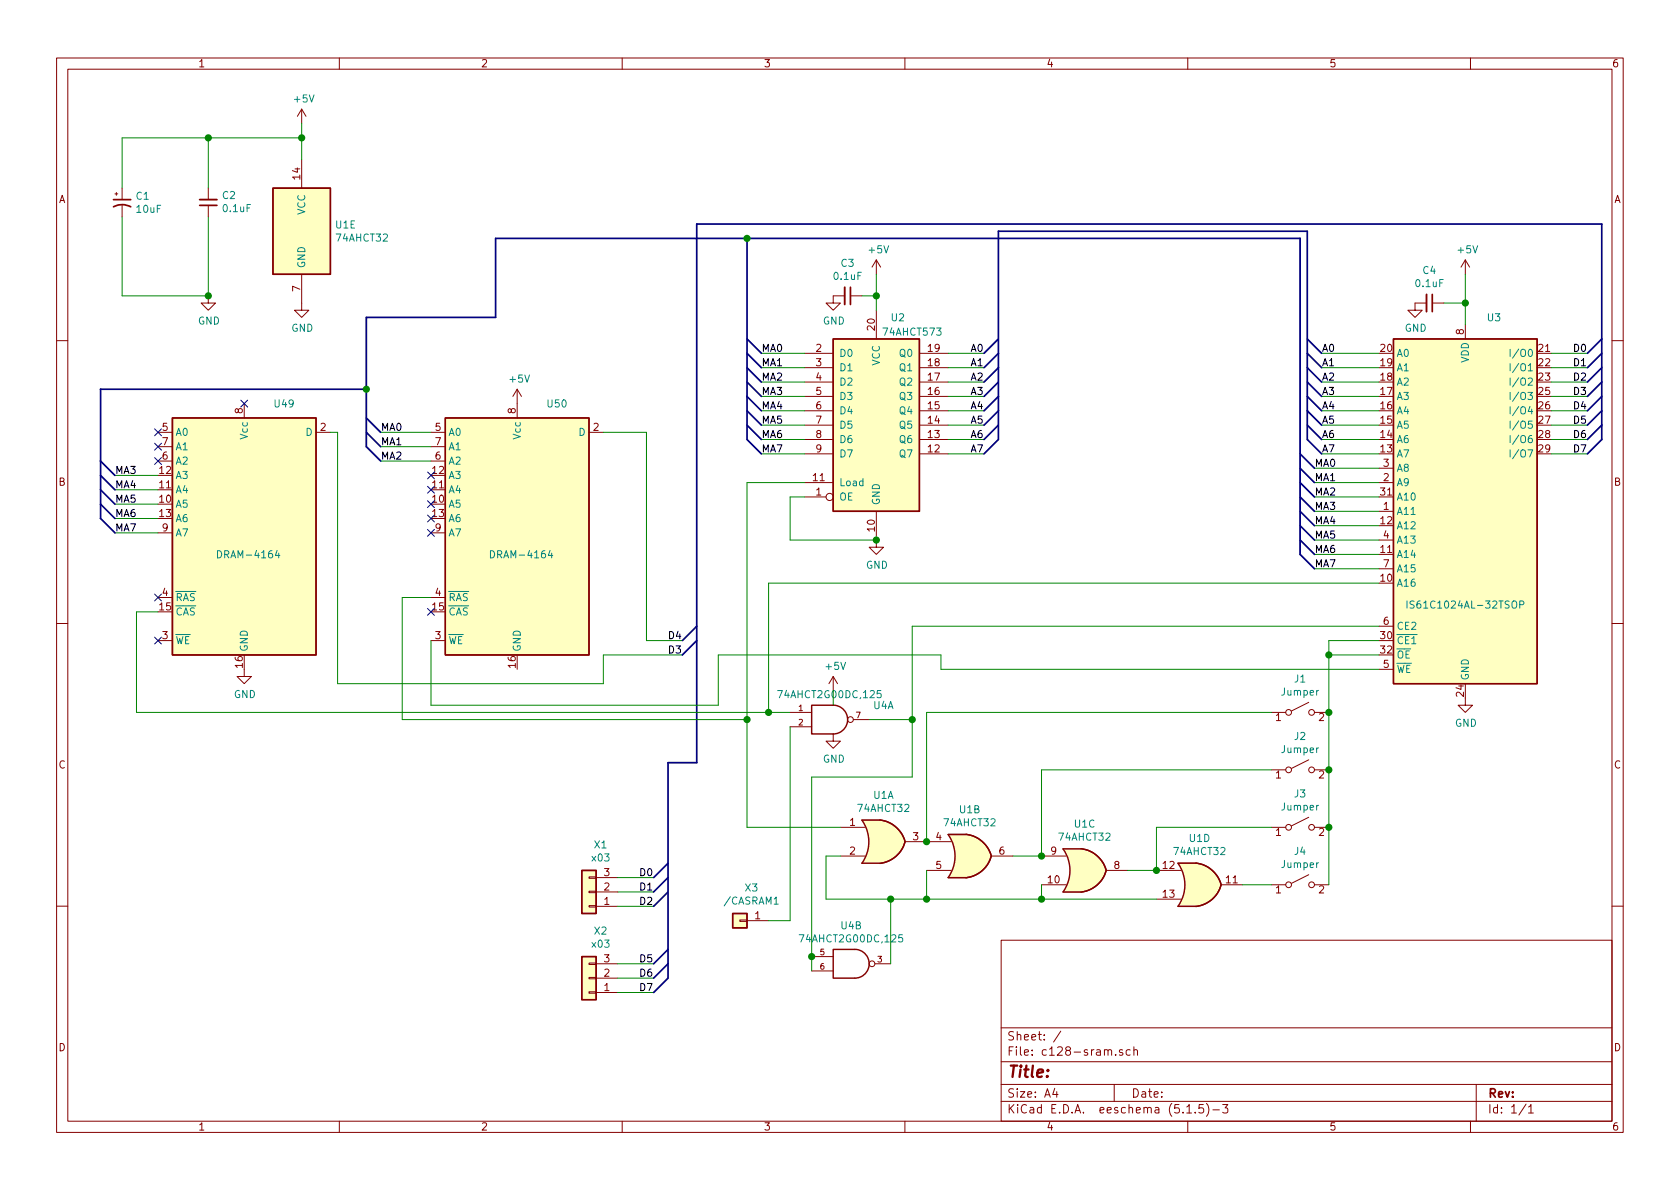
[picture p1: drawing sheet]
EESchema Schematic File Version 4
EELAYER 30 0
EELAYER END
$Descr A4 11693 8268
encoding utf-8
Sheet 1 1
Title ""
Date ""
Rev ""
Comp ""
Comment1 ""
Comment2 ""
Comment3 ""
Comment4 ""
$EndDescr
$Comp
L 74xx:74LS573 U2
U 1 1
P 6100 2950
F 0 "U2" H 6250 3700 50  0000 C CNN
F 1 "74AHCT573" H 6350 3600 50  0000 C CNN
F 2 "Package_SO:SO-20_12.8x7.5mm_P1.27mm" H 6100 2950 50  0001 C CNN
F 3 "74xx/74hc573.pdf" H 6100 2950 50  0001 C CNN
	1    6100 2950
	1    0    0    -1  
$EndComp
$Comp
L 74xx:74LS32 U1
U 1 1
P 6150 5850
F 0 "U1" H 6150 6175 50  0000 C CNN
F 1 "74AHCT32" H 6150 6084 50  0000 C CNN
F 2 "Package_SO:SOIC-14_3.9x8.7mm_P1.27mm" H 6150 5850 50  0001 C CNN
F 3 "http://www.ti.com/lit/gpn/sn74LS32" H 6150 5850 50  0001 C CNN
	1    6150 5850
	1    0    0    -1  
$EndComp
$Comp
L 74xx:74LS32 U1
U 2 1
P 6750 5950
F 0 "U1" H 6750 6275 50  0000 C CNN
F 1 "74AHCT32" H 6750 6184 50  0000 C CNN
F 2 "Package_SO:SOIC-14_3.9x8.7mm_P1.27mm" H 6750 5950 50  0001 C CNN
F 3 "http://www.ti.com/lit/gpn/sn74LS32" H 6750 5950 50  0001 C CNN
	2    6750 5950
	1    0    0    -1  
$EndComp
$Comp
L 74xx:74LS32 U1
U 3 1
P 7550 6050
F 0 "U1" H 7550 6375 50  0000 C CNN
F 1 "74AHCT32" H 7550 6284 50  0000 C CNN
F 2 "Package_SO:SOIC-14_3.9x8.7mm_P1.27mm" H 7550 6050 50  0001 C CNN
F 3 "http://www.ti.com/lit/gpn/sn74LS32" H 7550 6050 50  0001 C CNN
	3    7550 6050
	1    0    0    -1  
$EndComp
$Comp
L 74xx:74LS32 U1
U 4 1
P 8350 6150
F 0 "U1" H 8350 6475 50  0000 C CNN
F 1 "74AHCT32" H 8350 6384 50  0000 C CNN
F 2 "Package_SO:SOIC-14_3.9x8.7mm_P1.27mm" H 8350 6150 50  0001 C CNN
F 3 "http://www.ti.com/lit/gpn/sn74LS32" H 8350 6150 50  0001 C CNN
	4    8350 6150
	1    0    0    -1  
$EndComp
$Comp
L 74xx:74LS32 U1
U 5 1
P 2100 1600
F 0 "U1" H 2330 1646 50  0000 L CNN
F 1 "74AHCT32" H 2330 1555 50  0000 L CNN
F 2 "Package_SO:SOIC-14_3.9x8.7mm_P1.27mm" H 2100 1600 50  0001 C CNN
F 3 "http://www.ti.com/lit/gpn/sn74LS32" H 2100 1600 50  0001 C CNN
	5    2100 1600
	1    0    0    -1  
$EndComp
$Comp
L Power2:GND #PWR0101
U 1 1
P 10200 4850
F 0 "#PWR0101" H 10200 4600 50  0001 C CNN
F 1 "GND" H 10205 4677 50  0000 C CNN
F 2 "" H 10200 4850 50  0001 C CNN
F 3 "" H 10200 4850 50  0001 C CNN
	1    10200 4850
	1    0    0    -1  
$EndComp
$Comp
L Power2:GND #PWR0102
U 1 1
P 6100 3750
F 0 "#PWR0102" H 6100 3500 50  0001 C CNN
F 1 "GND" H 6105 3577 50  0000 C CNN
F 2 "" H 6100 3750 50  0001 C CNN
F 3 "" H 6100 3750 50  0001 C CNN
	1    6100 3750
	1    0    0    -1  
$EndComp
$Comp
L Power2:GND #PWR0103
U 1 1
P 2100 2100
F 0 "#PWR0103" H 2100 1850 50  0001 C CNN
F 1 "GND" H 2105 1927 50  0000 C CNN
F 2 "" H 2100 2100 50  0001 C CNN
F 3 "" H 2100 2100 50  0001 C CNN
	1    2100 2100
	1    0    0    -1  
$EndComp
$Comp
L Switch:SW_SPST J1
U 1 1
P 9050 4950
F 0 "J1" H 9050 5185 50  0000 C CNN
F 1 "Jumper" H 9050 5094 50  0000 C CNN
F 2 "Jumper:SolderJumper-2_P1.3mm_Open_RoundedPad1.0x1.5mm" H 9050 4950 50  0001 C CNN
F 3 "~" H 9050 4950 50  0001 C CNN
	1    9050 4950
	1    0    0    -1  
$EndComp
Wire Wire Line
	7050 5950 7250 5950
Wire Wire Line
	7850 6050 8050 6050
$Comp
L Switch:SW_SPST J2
U 1 1
P 9050 5350
F 0 "J2" H 9050 5585 50  0000 C CNN
F 1 "Jumper" H 9050 5494 50  0000 C CNN
F 2 "Jumper:SolderJumper-2_P1.3mm_Open_RoundedPad1.0x1.5mm" H 9050 5350 50  0001 C CNN
F 3 "~" H 9050 5350 50  0001 C CNN
	1    9050 5350
	1    0    0    -1  
$EndComp
$Comp
L Switch:SW_SPST J3
U 1 1
P 9050 5750
F 0 "J3" H 9050 5985 50  0000 C CNN
F 1 "Jumper" H 9050 5894 50  0000 C CNN
F 2 "Jumper:SolderJumper-2_P1.3mm_Open_RoundedPad1.0x1.5mm" H 9050 5750 50  0001 C CNN
F 3 "~" H 9050 5750 50  0001 C CNN
	1    9050 5750
	1    0    0    -1  
$EndComp
Wire Wire Line
	8650 6150 8850 6150
Wire Wire Line
	9250 5350 9250 5750
Wire Wire Line
	9250 5750 9250 6150
Connection ~ 9250 5750
Wire Wire Line
	8050 6050 8050 5750
Wire Wire Line
	8050 5750 8850 5750
Wire Wire Line
	7250 5350 8850 5350
Wire Wire Line
	9600 4550 9250 4550
Wire Wire Line
	9250 4550 9250 4950
Connection ~ 9250 5350
$Comp
L Device:CP1_Small C1
U 1 1
P 850 1400
F 0 "C1" H 941 1446 50  0000 L CNN
F 1 "10uF" H 941 1355 50  0000 L CNN
F 2 "Capacitor_THT:CP_Radial_D4.0mm_P2.00mm" H 850 1400 50  0001 C CNN
F 3 "~" H 850 1400 50  0001 C CNN
	1    850  1400
	1    0    0    -1  
$EndComp
$Comp
L Device:C_Small C3
U 1 1
P 5900 2050
F 0 "C3" V 5671 2050 50  0000 C CNN
F 1 "0.1uF" V 5762 2050 50  0000 C CNN
F 2 "Capacitor_THT:C_Disc_D3.0mm_W1.6mm_P2.50mm" H 5900 2050 50  0001 C CNN
F 3 "~" H 5900 2050 50  0001 C CNN
	1    5900 2050
	0    1    1    0   
$EndComp
$Comp
L Device:C_Small C4
U 1 1
P 9950 2100
F 0 "C4" V 9721 2100 50  0000 C CNN
F 1 "0.1uF" V 9812 2100 50  0000 C CNN
F 2 "Capacitor_THT:C_Disc_D3.0mm_W1.6mm_P2.50mm" H 9950 2100 50  0001 C CNN
F 3 "~" H 9950 2100 50  0001 C CNN
	1    9950 2100
	0    1    1    0   
$EndComp
$Comp
L Device:C_Small C2
U 1 1
P 1450 1400
F 0 "C2" H 1358 1354 50  0000 R CNN
F 1 "0.1uF" H 1358 1445 50  0000 R CNN
F 2 "Capacitor_THT:C_Disc_D3.0mm_W1.6mm_P2.50mm" H 1450 1400 50  0001 C CNN
F 3 "~" H 1450 1400 50  0001 C CNN
	1    1450 1400
	-1   0    0    1   
$EndComp
$Comp
L Power2:+5V #PWR0104
U 1 1
P 2100 850
F 0 "#PWR0104" H 2100 700 50  0001 C CNN
F 1 "+5V" H 2115 1023 50  0000 C CNN
F 2 "" H 2100 850 50  0001 C CNN
F 3 "" H 2100 850 50  0001 C CNN
	1    2100 850 
	1    0    0    -1  
$EndComp
$Comp
L Power2:+5V #PWR0105
U 1 1
P 6100 1900
F 0 "#PWR0105" H 6100 1750 50  0001 C CNN
F 1 "+5V" H 6115 2073 50  0000 C CNN
F 2 "" H 6100 1900 50  0001 C CNN
F 3 "" H 6100 1900 50  0001 C CNN
	1    6100 1900
	1    0    0    -1  
$EndComp
$Comp
L Power2:+5V #PWR0106
U 1 1
P 10200 1900
F 0 "#PWR0106" H 10200 1750 50  0001 C CNN
F 1 "+5V" H 10215 2073 50  0000 C CNN
F 2 "" H 10200 1900 50  0001 C CNN
F 3 "" H 10200 1900 50  0001 C CNN
	1    10200 1900
	1    0    0    -1  
$EndComp
$Comp
L Power2:GND #PWR0107
U 1 1
P 9850 2100
F 0 "#PWR0107" H 9850 1850 50  0001 C CNN
F 1 "GND" H 9855 1927 50  0000 C CNN
F 2 "" H 9850 2100 50  0001 C CNN
F 3 "" H 9850 2100 50  0001 C CNN
	1    9850 2100
	1    0    0    -1  
$EndComp
Wire Wire Line
	10050 2100 10200 2100
Wire Wire Line
	10200 2100 10200 2250
Wire Wire Line
	10200 1900 10200 2100
Connection ~ 10200 2100
Wire Wire Line
	6100 1900 6100 2050
Wire Wire Line
	6000 2050 6100 2050
Connection ~ 6100 2050
Wire Wire Line
	6100 2050 6100 2150
$Comp
L Power2:GND #PWR0108
U 1 1
P 5800 2050
F 0 "#PWR0108" H 5800 1800 50  0001 C CNN
F 1 "GND" H 5805 1877 50  0000 C CNN
F 2 "" H 5800 2050 50  0001 C CNN
F 3 "" H 5800 2050 50  0001 C CNN
	1    5800 2050
	1    0    0    -1  
$EndComp
Wire Wire Line
	2100 850  2100 950 
Wire Wire Line
	1450 1300 1450 950 
Wire Wire Line
	1450 950  2100 950 
Connection ~ 2100 950 
Wire Wire Line
	2100 950  2100 1100
Wire Wire Line
	1450 950  850  950 
Wire Wire Line
	850  950  850  1300
Connection ~ 1450 950 
Wire Wire Line
	850  2050 850  1500
Wire Wire Line
	1450 1500 1450 2050
Connection ~ 1450 2050
Wire Wire Line
	1450 2050 850  2050
$Comp
L CPU2:DRAM-4164 U49
U 1 1
P 1700 4100
F 0 "U49" H 1900 5400 50  0000 L CNN
F 1 "DRAM-4164" H 1500 4350 50  0000 L CNN
F 2 "CPU2:DIP-16_W7.62mm-DRAM4164L" H 1000 5350 50  0001 C CNN
F 3 "" H 1700 4100 50  0001 C CNN
	1    1700 4100
	1    0    0    -1  
$EndComp
$Comp
L CPU2:IS61C1024AL-32TSOP U3
U 1 1
P 10200 3550
F 0 "U3" H 10400 4900 50  0000 C CNN
F 1 "IS61C1024AL-32TSOP" H 10200 2900 50  0000 C CNN
F 2 "Package_SO:TSOP-I-32_18.4x8mm_P0.5mm" H 9700 4700 50  0001 C CNN
F 3 "http://www.issi.com/WW/pdf/61-64C5128AL.pdf" H 10200 3550 50  0001 C CNN
	1    10200 3550
	1    0    0    -1  
$EndComp
$Comp
L CPU2:DRAM-4164 U50
U 1 1
P 3600 4100
F 0 "U50" H 3800 5400 50  0000 L CNN
F 1 "DRAM-4164" H 3400 4350 50  0000 L CNN
F 2 "CPU2:DIP-16_W7.62mm-DRAM4164R" H 2900 5350 50  0001 C CNN
F 3 "" H 3600 4100 50  0001 C CNN
	1    3600 4100
	1    0    0    -1  
$EndComp
$Comp
L Power2:GND #PWR0109
U 1 1
P 1700 4650
F 0 "#PWR0109" H 1700 4400 50  0001 C CNN
F 1 "GND" H 1705 4477 50  0000 C CNN
F 2 "" H 1700 4650 50  0001 C CNN
F 3 "" H 1700 4650 50  0001 C CNN
	1    1700 4650
	1    0    0    -1  
$EndComp
Entry Bus Bus
	11150 3050 11050 3150
Entry Bus Bus
	11150 2950 11050 3050
Entry Bus Bus
	11150 2850 11050 2950
Entry Bus Bus
	11150 2750 11050 2850
Entry Bus Bus
	11150 2650 11050 2750
Entry Bus Bus
	11150 2550 11050 2650
Entry Bus Bus
	11150 2450 11050 2550
Entry Bus Bus
	11150 2350 11050 2450
Wire Wire Line
	10800 2450 11050 2450
Wire Wire Line
	10800 2550 11050 2550
Wire Wire Line
	10800 2650 11050 2650
Wire Wire Line
	10800 2750 11050 2750
Wire Wire Line
	10800 2850 11050 2850
Wire Wire Line
	10800 2950 11050 2950
Wire Wire Line
	10800 3050 11050 3050
Wire Wire Line
	10800 3150 11050 3150
Wire Wire Line
	7250 5350 7250 5950
Connection ~ 7250 5950
Wire Wire Line
	8050 6250 7250 6250
Wire Wire Line
	7250 6250 7250 6150
Wire Wire Line
	7250 6250 6450 6250
Wire Wire Line
	6450 6250 6450 6050
Connection ~ 7250 6250
Wire Wire Line
	1100 4250 950  4250
Wire Wire Line
	950  4250 950  4950
Wire Wire Line
	950  4950 5350 4950
Wire Wire Line
	5350 4050 5350 4950
Wire Wire Line
	5350 4050 9600 4050
Connection ~ 5350 4950
Wire Wire Line
	5350 4950 5500 4950
Connection ~ 8050 6050
Wire Wire Line
	6050 5000 6350 5000
Wire Wire Line
	5500 5050 5500 6400
$Comp
L Power2:GND #PWR0110
U 1 1
P 5800 5100
F 0 "#PWR0110" H 5800 4850 50  0001 C CNN
F 1 "GND" H 5805 4927 50  0000 C CNN
F 2 "" H 5800 5100 50  0001 C CNN
F 3 "" H 5800 5100 50  0001 C CNN
	1    5800 5100
	1    0    0    -1  
$EndComp
$Comp
L Power2:+5V #PWR0111
U 1 1
P 5800 4800
F 0 "#PWR0111" H 5800 4650 50  0001 C CNN
F 1 "+5V" H 5815 4973 50  0000 C CNN
F 2 "" H 5800 4800 50  0001 C CNN
F 3 "" H 5800 4800 50  0001 C CNN
	1    5800 4800
	1    0    0    -1  
$EndComp
Wire Wire Line
	5800 4900 5800 4800
Wire Wire Line
	9600 4350 6350 4350
Wire Wire Line
	6350 4350 6350 5000
Connection ~ 9250 4950
Wire Wire Line
	9250 4950 9250 5350
$Comp
L Switch:SW_SPST J4
U 1 1
P 9050 6150
F 0 "J4" H 9050 6385 50  0000 C CNN
F 1 "Jumper" H 9050 6294 50  0000 C CNN
F 2 "Jumper:SolderJumper-2_P1.3mm_Open_RoundedPad1.0x1.5mm" H 9050 6150 50  0001 C CNN
F 3 "~" H 9050 6150 50  0001 C CNN
	1    9050 6150
	1    0    0    -1  
$EndComp
Wire Wire Line
	5850 5950 5750 5950
Wire Wire Line
	5750 5950 5750 6250
Wire Wire Line
	5750 6250 6200 6250
Connection ~ 6450 6250
Wire Wire Line
	5200 5000 5200 5750
Wire Wire Line
	5200 5750 5850 5750
Wire Wire Line
	6450 4950 8850 4950
Wire Wire Line
	6450 4950 6450 5850
Connection ~ 6450 5850
Entry Bus Bus
	700  3600 800  3700
Entry Bus Bus
	2550 3100 2650 3200
Entry Bus Bus
	2550 3000 2650 3100
Entry Bus Bus
	2550 2900 2650 3000
Wire Wire Line
	2650 3000 3000 3000
Wire Wire Line
	2650 3100 3000 3100
Wire Wire Line
	2650 3200 3000 3200
Entry Bus Bus
	700  3500 800  3600
Entry Bus Bus
	700  3400 800  3500
Entry Bus Bus
	700  3300 800  3400
Entry Bus Bus
	700  3200 800  3300
Wire Wire Line
	800  3300 1100 3300
Wire Wire Line
	800  3400 1100 3400
Wire Wire Line
	800  3500 1100 3500
Wire Wire Line
	800  3600 1100 3600
Wire Bus Line
	700  2700 2550 2700
Wire Wire Line
	3000 4150 2800 4150
Wire Wire Line
	2800 4150 2800 5000
Wire Wire Line
	2800 5000 5200 5000
Wire Wire Line
	9600 4650 6550 4650
Wire Wire Line
	6550 4650 6550 4550
Wire Wire Line
	6550 4550 5000 4550
Wire Wire Line
	5000 4550 5000 4900
Wire Wire Line
	5000 4900 3000 4900
Wire Wire Line
	3000 4900 3000 4450
Wire Wire Line
	9250 4550 9250 4450
Wire Wire Line
	9250 4450 9600 4450
Connection ~ 9250 4550
Text Label 11050 2450 2    50   ~ 0
D0
Text Label 11050 2550 2    50   ~ 0
D1
Text Label 11050 2650 2    50   ~ 0
D2
Text Label 11050 2750 2    50   ~ 0
D3
Text Label 11050 2850 2    50   ~ 0
D4
Text Label 11050 2950 2    50   ~ 0
D5
Text Label 11050 3050 2    50   ~ 0
D6
Text Label 11050 3150 2    50   ~ 0
D7
Wire Wire Line
	5600 3350 5200 3350
Wire Wire Line
	5200 3350 5200 5000
Connection ~ 5200 5000
Wire Wire Line
	5600 3450 5500 3450
Wire Wire Line
	5500 3750 6100 3750
Wire Wire Line
	5500 3450 5500 3750
Connection ~ 6100 3750
Entry Bus Bus
	9100 3050 9200 3150
Entry Bus Bus
	9100 2950 9200 3050
Entry Bus Bus
	9100 2850 9200 2950
Entry Bus Bus
	9100 2750 9200 2850
Entry Bus Bus
	9100 2650 9200 2750
Entry Bus Bus
	9100 2550 9200 2650
Entry Bus Bus
	9100 2450 9200 2550
Entry Bus Bus
	9100 2350 9200 2450
Wire Wire Line
	9200 2450 9600 2450
Wire Wire Line
	9200 2550 9600 2550
Wire Wire Line
	9200 2650 9600 2650
Wire Wire Line
	9200 2750 9600 2750
Wire Wire Line
	9200 2850 9600 2850
Wire Wire Line
	9200 2950 9600 2950
Wire Wire Line
	9200 3050 9600 3050
Wire Wire Line
	9200 3150 9600 3150
Text Label 9200 2450 0    50   ~ 0
A0
Text Label 9200 2550 0    50   ~ 0
A1
Text Label 9200 2650 0    50   ~ 0
A2
Text Label 9200 2750 0    50   ~ 0
A3
Text Label 9200 2850 0    50   ~ 0
A4
Text Label 9200 2950 0    50   ~ 0
A5
Text Label 9200 3050 0    50   ~ 0
A6
Text Label 9200 3150 0    50   ~ 0
A7
Entry Bus Bus
	9050 3850 9150 3950
Entry Bus Bus
	9050 3750 9150 3850
Entry Bus Bus
	9050 3650 9150 3750
Entry Bus Bus
	9050 3550 9150 3650
Entry Bus Bus
	9050 3450 9150 3550
Entry Bus Bus
	9050 3350 9150 3450
Entry Bus Bus
	9050 3250 9150 3350
Entry Bus Bus
	9050 3150 9150 3250
Wire Wire Line
	9150 3250 9600 3250
Wire Wire Line
	9150 3350 9600 3350
Wire Wire Line
	9150 3450 9600 3450
Wire Wire Line
	9150 3550 9600 3550
Wire Wire Line
	9150 3650 9600 3650
Wire Wire Line
	9150 3750 9600 3750
Wire Wire Line
	9150 3850 9600 3850
Wire Wire Line
	9150 3950 9600 3950
Text Label 9150 3250 0    50   ~ 0
MA0
Text Label 9150 3350 0    50   ~ 0
MA1
Text Label 9150 3450 0    50   ~ 0
MA2
Text Label 9150 3550 0    50   ~ 0
MA3
Text Label 9150 3650 0    50   ~ 0
MA4
Text Label 9150 3750 0    50   ~ 0
MA5
Text Label 9150 3850 0    50   ~ 0
MA6
Text Label 9150 3950 0    50   ~ 0
MA7
Entry Bus Bus
	4650 6800 4550 6900
Entry Bus Bus
	4650 6700 4550 6800
Wire Wire Line
	4300 6700 4550 6700
Wire Wire Line
	4300 6800 4550 6800
Wire Wire Line
	4300 6900 4550 6900
Text Label 4550 6700 2    50   ~ 0
D5
Text Label 4550 6800 2    50   ~ 0
D6
Text Label 4550 6900 2    50   ~ 0
D7
Entry Bus Bus
	4650 6600 4550 6700
Entry Bus Bus
	4850 4450 4750 4550
Entry Bus Bus
	4850 4350 4750 4450
Wire Wire Line
	4500 4450 4750 4450
Text Label 4750 4450 2    50   ~ 0
D4
Text Label 4750 4550 2    50   ~ 0
D3
Wire Wire Line
	4500 3000 4200 3000
Wire Wire Line
	4200 4550 4200 4750
Wire Wire Line
	4200 4750 2350 4750
Wire Wire Line
	2350 4750 2350 3000
Wire Wire Line
	2350 3000 2300 3000
Wire Wire Line
	4200 4550 4750 4550
Wire Bus Line
	4650 5300 4850 5300
Wire Wire Line
	4500 3000 4500 4450
Text Label 2650 3000 0    50   ~ 0
MA0
Text Label 2650 3100 0    50   ~ 0
MA1
Text Label 2650 3200 0    50   ~ 0
MA2
Text Label 800  3700 0    50   ~ 0
MA7
Text Label 800  3300 0    50   ~ 0
MA3
Text Label 800  3400 0    50   ~ 0
MA4
Text Label 800  3500 0    50   ~ 0
MA5
Text Label 800  3600 0    50   ~ 0
MA6
$Comp
L Connector_Generic:Conn_01x03 X2
U 1 1
P 4100 6800
F 0 "X2" H 4018 6475 50  0000 C CNN
F 1 "x03" H 4018 6566 50  0000 C CNN
F 2 "Connector_PinHeader_2.54mm:PinHeader_1x03_P2.54mm_Vertical" H 4100 6800 50  0001 C CNN
F 3 "~" H 4100 6800 50  0001 C CNN
	1    4100 6800
	-1   0    0    1   
$EndComp
Entry Bus Bus
	4650 6200 4550 6300
Entry Bus Bus
	4650 6100 4550 6200
Wire Wire Line
	4300 6100 4550 6100
Wire Wire Line
	4300 6200 4550 6200
Wire Wire Line
	4300 6300 4550 6300
Text Label 4550 6100 2    50   ~ 0
D0
Text Label 4550 6200 2    50   ~ 0
D1
Text Label 4550 6300 2    50   ~ 0
D2
Entry Bus Bus
	4650 6000 4550 6100
$Comp
L Connector_Generic:Conn_01x03 X1
U 1 1
P 4100 6200
F 0 "X1" H 4018 5875 50  0000 C CNN
F 1 "x03" H 4018 5966 50  0000 C CNN
F 2 "Connector_PinHeader_2.54mm:PinHeader_1x03_P2.54mm_Vertical" H 4100 6200 50  0001 C CNN
F 3 "~" H 4100 6200 50  0001 C CNN
	1    4100 6200
	-1   0    0    1   
$EndComp
$Comp
L Connector_Generic:Conn_01x01 X3
U 1 1
P 5150 6400
F 0 "X3" H 5068 6175 50  0000 C CNN
F 1 "/CASRAM1" H 5068 6266 50  0000 C CNN
F 2 "Connector_PinHeader_2.54mm:PinHeader_1x01_P2.54mm_Vertical" H 5150 6400 50  0001 C CNN
F 3 "~" H 5150 6400 50  0001 C CNN
	1    5150 6400
	-1   0    0    1   
$EndComp
Wire Wire Line
	5350 6400 5500 6400
Wire Bus Line
	4850 1550 11150 1550
Entry Bus Bus
	6950 3050 6850 3150
Entry Bus Bus
	6950 2950 6850 3050
Entry Bus Bus
	6950 2850 6850 2950
Entry Bus Bus
	6950 2750 6850 2850
Entry Bus Bus
	6950 2650 6850 2750
Entry Bus Bus
	6950 2550 6850 2650
Entry Bus Bus
	6950 2450 6850 2550
Entry Bus Bus
	6950 2350 6850 2450
Wire Wire Line
	6600 2450 6850 2450
Wire Wire Line
	6600 2550 6850 2550
Wire Wire Line
	6600 2650 6850 2650
Wire Wire Line
	6600 2750 6850 2750
Wire Wire Line
	6600 2850 6850 2850
Wire Wire Line
	6600 2950 6850 2950
Wire Wire Line
	6600 3050 6850 3050
Wire Wire Line
	6600 3150 6850 3150
Text Label 6850 2450 2    50   ~ 0
A0
Text Label 6850 2550 2    50   ~ 0
A1
Text Label 6850 2650 2    50   ~ 0
A2
Text Label 6850 2750 2    50   ~ 0
A3
Text Label 6850 2850 2    50   ~ 0
A4
Text Label 6850 2950 2    50   ~ 0
A5
Text Label 6850 3050 2    50   ~ 0
A6
Text Label 6850 3150 2    50   ~ 0
A7
Wire Bus Line
	9100 1600 6950 1600
Wire Bus Line
	9050 1650 5200 1650
Wire Bus Line
	3450 1650 3450 2200
Wire Bus Line
	3450 2200 2550 2200
Wire Bus Line
	2550 2200 2550 2700
Connection ~ 5200 1650
Wire Bus Line
	5200 1650 3450 1650
Entry Bus Bus
	5200 3050 5300 3150
Entry Bus Bus
	5200 2950 5300 3050
Entry Bus Bus
	5200 2850 5300 2950
Entry Bus Bus
	5200 2750 5300 2850
Entry Bus Bus
	5200 2650 5300 2750
Entry Bus Bus
	5200 2550 5300 2650
Entry Bus Bus
	5200 2450 5300 2550
Entry Bus Bus
	5200 2350 5300 2450
Wire Wire Line
	5300 2450 5600 2450
Wire Wire Line
	5300 2550 5600 2550
Wire Wire Line
	5300 2650 5600 2650
Wire Wire Line
	5300 2750 5600 2750
Wire Wire Line
	5300 2850 5600 2850
Wire Wire Line
	5300 2950 5600 2950
Wire Wire Line
	5300 3050 5600 3050
Wire Wire Line
	5300 3150 5600 3150
Text Label 5300 2450 0    50   ~ 0
MA0
Text Label 5300 2550 0    50   ~ 0
MA1
Text Label 5300 2650 0    50   ~ 0
MA2
Text Label 5300 2750 0    50   ~ 0
MA3
Text Label 5300 2850 0    50   ~ 0
MA4
Text Label 5300 2950 0    50   ~ 0
MA5
Text Label 5300 3050 0    50   ~ 0
MA6
Text Label 5300 3150 0    50   ~ 0
MA7
$Comp
L Power2:+5V #PWR0112
U 1 1
P 3600 2800
F 0 "#PWR0112" H 3600 2650 50  0001 C CNN
F 1 "+5V" H 3615 2973 50  0000 C CNN
F 2 "" H 3600 2800 50  0001 C CNN
F 3 "" H 3600 2800 50  0001 C CNN
	1    3600 2800
	1    0    0    -1  
$EndComp
Wire Wire Line
	800  3700 1100 3700
Connection ~ 2550 2700
$Comp
L Power2:GND #PWR0113
U 1 1
P 1450 2050
F 0 "#PWR0113" H 1450 1800 50  0001 C CNN
F 1 "GND" H 1455 1877 50  0000 C CNN
F 2 "" H 1450 2050 50  0001 C CNN
F 3 "" H 1450 2050 50  0001 C CNN
	1    1450 2050
	1    0    0    -1  
$EndComp
$Comp
L 74xGxx:74AHCT2G00 U4
U 1 1
P 5800 5000
F 0 "U4" H 6150 5100 50  0000 C CNN
F 1 "74AHCT2G00DC,125" H 5775 5176 50  0000 C CNN
F 2 "Package_SO:VSSOP-8_2.4x2.1mm_P0.5mm" H 5800 5000 50  0001 C CNN
F 3 "https://assets.nexperia.com/documents/data-sheet/74AHC_AHCT2G00.pdf" H 5800 5000 50  0001 C CNN
	1    5800 5000
	1    0    0    -1  
$EndComp
$Comp
L 74xGxx:74AHCT2G00 U4
U 2 1
P 5950 6700
F 0 "U4" H 5925 6967 50  0000 C CNN
F 1 "74AHCT2G00DC,125" H 5925 6876 50  0000 C CNN
F 2 "Package_SO:VSSOP-8_2.4x2.1mm_P0.5mm" H 5950 6700 50  0001 C CNN
F 3 "https://assets.nexperia.com/documents/data-sheet/74AHC_AHCT2G00.pdf" H 5950 6700 50  0001 C CNN
	2    5950 6700
	1    0    0    -1  
$EndComp
Wire Wire Line
	6350 5000 6350 5400
Wire Wire Line
	6350 5400 5650 5400
Wire Wire Line
	5650 5400 5650 6650
Connection ~ 6350 5000
Connection ~ 5650 6650
Wire Wire Line
	5650 6650 5650 6750
Wire Wire Line
	6200 6700 6200 6250
Connection ~ 6200 6250
Wire Wire Line
	6200 6250 6450 6250
NoConn ~ 3000 3300
NoConn ~ 3000 3400
NoConn ~ 3000 3500
NoConn ~ 3000 3600
NoConn ~ 3000 3700
NoConn ~ 3000 4250
NoConn ~ 1100 4150
NoConn ~ 1100 4450
NoConn ~ 1700 2800
NoConn ~ 1100 3000
NoConn ~ 1100 3100
NoConn ~ 1100 3200
Wire Bus Line
	2550 2700 2550 3100
Wire Bus Line
	4850 1550 4850 5300
Wire Bus Line
	700  2700 700  3600
Wire Bus Line
	4650 5300 4650 6800
Wire Bus Line
	5200 1650 5200 3050
Wire Bus Line
	11150 1550 11150 3050
Wire Bus Line
	9100 1600 9100 3050
Wire Bus Line
	6950 1600 6950 3050
Wire Bus Line
	9050 1650 9050 3850
$EndSCHEMATC
